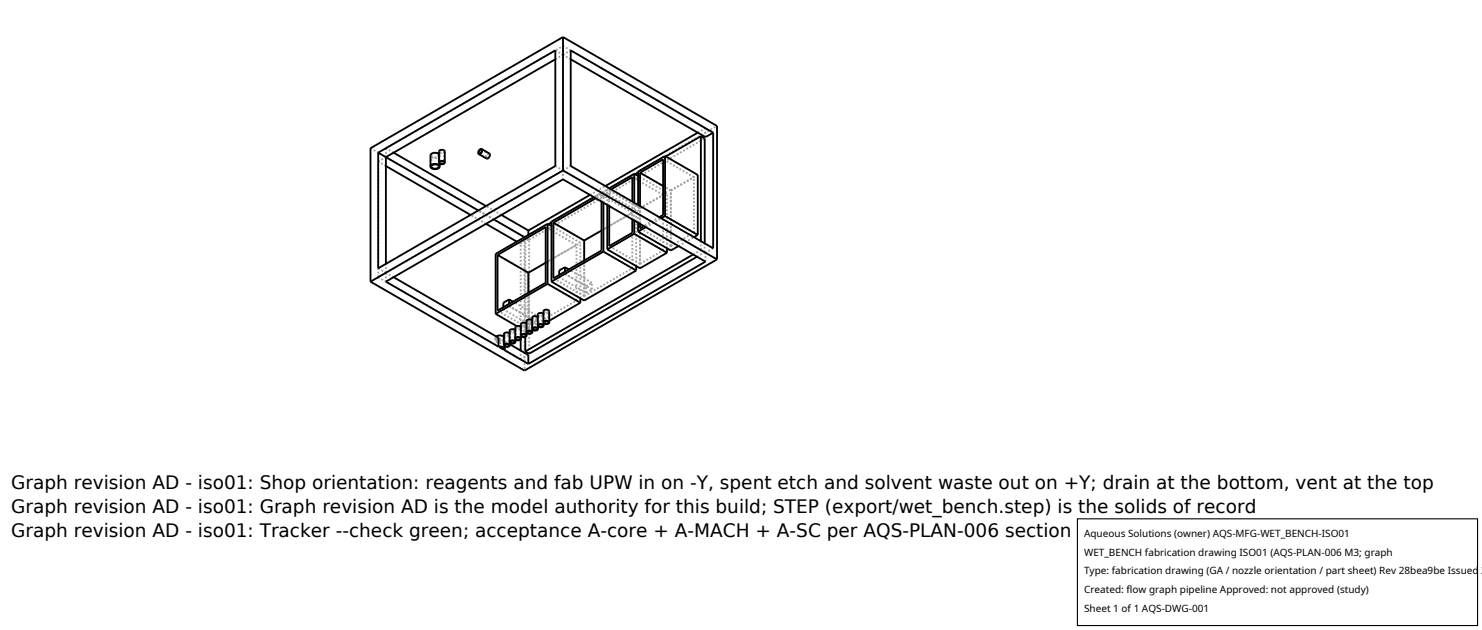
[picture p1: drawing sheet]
<svg xmlns="http://www.w3.org/2000/svg" width="212mm" height="90mm" viewBox="0 0 212 90" stroke-linecap="round" stroke-linejoin="round" font-family="sans-serif">
<g fill="none" stroke="#a0a0a0" stroke-width=".26" stroke-dasharray=".3 .3" stroke-linecap="butt">
<path d="M79.3 8.5l1.1-.7M79.3 7.2l1.1 .6M80.4 6.6v1.2M80.4 7.8l1.1-.6M81.5 8.5l-1.1-.7M99.7 18.9l1.1-.6M100.8 18.3l-20.4-11.7M100.8 19.6v-1.3M52.9 21.2l22 12.7M54 39.6l20.4 11.7M54 39.6v-16.5M54 23.1l1.1-.7"/>
<path d="M54 39.6l1.1-.7M54 38.3l1.1 .6M55.1 23.7l-1.1-.6M55.1 21.2l25.3-14.6M55.1 38.9v-1.2M55.1 38.9v1.3M55.1 38.9l25.3-14.6M55.1 21.2v1.2M56.2 21.8l-1.1-.6M56.2 39.6l-1.1-.7M61.6 22.2l.3-.3 .6 .1M61.6 22.2v1.6"/>
<path d="M62.5 22l.2 .2M62.7 22.2l-.2 .2-.3 .1-.4-.1-.2-.2M62.7 22.2v1.6M62.7 22l.1 .2M62.8 22.2l-.2 .2-.4 .2-.5-.1-.2-.3M62.8 22.2v1.2M62.8 21.6l.2-.1h.3M62.8 21.6v1.6M63.3 21.5l.1 .1M63.4 21.6l-.3 .2-.3-.2M63.4 21.6v1.6M63.5 21.6l-.1 .2-.3 .1-.3-.1-.1-.2"/>
<path d="M68.4 21.9l1.1 .6M68.7 21.4l1.1 .6M69.4 32l-2.2-1.3M69.5 22.5h.3l.1-.3M69.8 22l-.3 .2v.3M69.9 21.9h-.2l-.2 .2-.1 .3 .1 .2M69.9 22.2l-.1-.2M70.5 31.3l-2.2-1.2M71.6 30.7l-2.2-1.3M74.4 34.8l-.6-.3M74.9 33.9v19M74.9 33.9l27.5-15.9"/>
<path d="M75 33.9l3.3-1.9M75.5 34.2l-.6-.3M75.5 34.2l-1.1 .6M75.5 34.2v-.7M75.5 38.9l7.4-4.2M75.5 38.9l-4.7-2.7M75.6 34.2l25.1-14.4M75.6 34.2l-.6-.3M77.9 37.5l4.4-2.5M78.8 31.8l11.9-6.9M79.3 23.7l1.1 .6M79.9 39.6v-.3"/>
<path d="M79.9 39.6l.8-.5M80.4 24.3v1.3M80.4 24.3v-16.5M80.4 24.3l1.1-.6M80.7 39.1v-.3M82.3 35l-4.4-2.6M82.9 34.7l-4.1-2.4M83.4 34.3l7.5-4.2M83.4 34.3l-4.6-2.7M84.3 27.8l2.2-1.2M84.8 28.2l1.4-.8M85.9 28.8v-1"/>
<path d="M85.9 27.8l-.8 .5M85.9 32.9l4.4-2.5M86.2 28.9v-1.5M86.7 29.3v-2.3M86.7 27l.3-.1M87 29.4v-2.2M87.3 27l-.3 .2M90.3 31.3v-2.5M90.3 38.3l-4.4-2.5M90.3 30.4l-4.4-2.6M90.3 38.3v-7.9M90.6 31.5v-2.6"/>
<path d="M90.9 38v-7.9M90.9 30.1l-4.7-2.7M91.1 24.6l4-2.3M91.1 31.8v-2.5M91.4 38.3v-8.6M91.4 29.7l3.9-2.2M91.4 29.7l-4.7-2.7M91.4 32v-2.6M91.4 37.7l-4.4-2.6M91.4 37.7l3.3-1.9M91.4 29.7l-4.4-2.5M91.4 29.7l3.3-1.9"/>
<path d="M91.4 37.7v-8M92.2 32.4l2.2-1.2M94.2 31l-2.2 1.3M94.7 35.8l-4.4-2.6M94.7 27.8l-4.4-2.5M94.7 35.8v-8M95.3 35.5v-8M95.3 27.5l-4.2-2.4M95.8 35.8v-8.6M95.8 27.2l3.9-2.2M95.8 27.2l-4.7-2.7M95.8 35.1l-4.4-2.5"/>
<path d="M95.8 35.1l3.3-1.9M95.8 27.2l-1.1-.6M95.8 27.2l3.3-1.9M95.8 35.1v-7.9M96.9 35.1l2.2-1.2M99 36.3l1.1-.6M99.1 33.2l-4.4-2.5M99.1 25.3l-4.4-2.5M99.1 33.2v-7.9M99.6 36.7l1.1-.7M100.1 35.7v-1.3M100.7 36v-1.2"/>
<path d="M100.7 36l-.6-.3M100.8 37.4v-1.3M100.8 36.1l-20.4-11.8M101.9 35.5l-1.1 .6M70.8 48.6l.1-.2 .3-.2M70.8 48.3l.2 .2 .4 .1 .5-.1 .2-.2M70.8 48.6v-.3M70.9 48l-.1 .3M70.9 48.3l.1 .2 .4 .1 .4-.1 .1-.2M70.9 48.6l.1-.2 .3-.1M70.9 48.6v-.3M71.3 49.6v-1.3"/>
<path d="M71.8 48.1l-.6-.1-.3 .3M71.9 44.2v-.3M71.9 44.2l.8-.5M71.9 49.8v-1.1M71.9 48.7l-.2 .1-.4 .1-.3-.1-.1-.2M71.9 48.7l-.6-.4M71.9 48.3l-.1-.2M71.9 49.9v-1.6M72 47.7l.1 .2h.3h.3l.1-.2M72 48.7l-.3 .2-.4 .1-.4-.2-.1-.2M72 50v-1.3M72.1 48.3l-.1-.2"/>
<path d="M72.1 49.4v-1.1M72.1 47.7l.3 .2 .3-.2M72.1 49.3v-1.6M72.6 47.6l-.3-.1-.2 .2M72.7 47.7l-.1-.1M72.7 49.3v-1.6M72.7 43.7v-.3M72.8 47.2l.1 .2 .3 .1 .3-.1 .1-.2M72.8 49.2l-.8-.5M72.8 47.7v-.1M72.8 48.9v-1.2M72.9 47.2l.3 .2 .3-.2"/>
<path d="M72.9 48.8v-1.6M73.4 47.1h-.3l-.2 .1M73.5 47.2l-.1-.1M73.5 48.8v-1.6M73.6 46.8l.1 .1 .3 .1 .3-.1 .1-.1M73.6 48.4v-1.2M73.7 46.8l.3 .2 .3-.2M73.7 48.4v-1.6M74.2 46.6h-.3l-.2 .2M74.3 46.8l-.1-.2M74.3 48.4v-1.6M74.4 51.3v-1.2"/>
<path d="M74.4 48.5v-13.7M74.4 46.3l.1 .2h.3h.3l.1-.2M74.4 46.8v-.1M74.4 48v-1.2M74.5 46.3l.3 .2 .3-.2M74.5 47.9v-1.6M75 48.1v-14.2M75 46.2l-.3-.1-.2 .2M75.1 46.3l-.1-.1M75.1 47.9v-1.6M75.2 45.8l.1 .2 .3 .1 .3-.1 .1-.2M75.2 46.3v-.1"/>
<path d="M75.2 47.5v-1.2M75.3 45.8l.3 .2 .3-.2M75.3 47.4v-1.6M75.5 50.7l-1.1 .6M75.5 47.5v-8.6M75.5 47.5l.5-.3M75.5 47.5l-1.7-.9M75.5 46.9l-4.4-2.6M75.5 46.9l6.8-4M75.5 46.9v-5.1M75.6 50.5v-16.3M75.7 46.4v-.9"/>
<path d="M75.7 46.4l.9-.5M75.7 45.5l.9-.5M75.7 46.4l-3.8-2.2M75.7 45.5l-3.8-2.3M75.8 45.7h-.3l-.2 .1M75.9 45.8l-.1-.1M75.9 47.4v-1.6M76 45.4l.1 .1 .3 .1h.3l.1-.2M76 47v-1.2M76.1 45.4l.3 .2 .3-.2M76.1 47v-1.6M76.1 47.1l.7-.4"/>
<path d="M76.6 45.9v-.9M76.6 45.9l-3.9-2.2M76.6 45l-3.3-1.9M76.6 45.3l-.3-.1-.2 .2M76.7 45.4l-.1-.1M76.7 47v-1.6M76.8 44.9l.1 .2 .3 .1 .3-.1 .1-.2M76.8 45.4v-.1M76.8 46.6v-1.2M76.9 44.9l.3 .2 .3-.2M76.9 46.5v-1.6M76.9 46.7l.7-.4"/>
<path d="M77.4 44.8l-.3-.1-.2 .2M77.5 44.9l-.1-.1M77.5 46.5v-1.6M77.6 44.4l.1 .2 .3 .1 .3-.1 .1-.2M77.6 44.9v-.1M77.6 46.1v-1.2M77.7 44.4l.3 .2 .3-.2M77.7 46v-1.6M77.7 46.2l.7-.4M78.2 44.3h-.3l-.2 .1M78.3 44.4l-.1-.1M78.3 46v-1.6"/>
<path d="M82.3 42.9l-4.4-2.5M82.3 42.9v-7.9M82.9 42.6v-7.9M83.4 42.9v-8.6M83.4 42.3l-4.4-2.6M83.4 42.3l6.9-4M83.4 42.3v-5.1M83.7 41.8v-.9M83.7 41.8l.8-.5M83.7 40.9l.8-.5M83.7 41.8l-3.8-2.2M83.7 40.9l-3.8-2.3"/>
<path d="M84.5 41.3v-.9M84.5 41.3l-3.8-2.2M84.5 40.4l-3.3-1.9"/>
</g>
<g fill="none" stroke="#000" stroke-width=".26">
<path d="M79.3 8.5l-24.2 13.9v15.3M80.4 5.3l-27.5 15.9v19M80.4 5.3l22 12.7v19M80.4 5.3v19M81.5 8.5l19.3 11.1 1.1-.7M81.5 7.2l20.4 11.7v16.6l-20.4-11.8zM99.7 18.9l-13.2 7.7M100.1 19.5l.6 .3v15M100.1 19.5l-5 2.8M100.1 19.5v14.9M54 21.8l25.3-14.6v16.5l-25.3 14.6zM54 21.8l14.3 8.3"/>
<path d="M55.1 23.7l12.1 7M56.2 21.8l13.2 7.6M56.2 39.6l15 8.6v1.3M61.5 23.8l.2-.3 .4-.1 .5 .1 .2 .3M61.5 23.8l.2 .2 .4 .2 .5-.1 .2-.3M61.7 23.6l.2-.1h.4l.3 .1 .1 .2-.3 .2-.4 .1-.4-.2zM62.7 22l-.6-.2-.6 .2v1.8M62.7 23.2l.1-.1 .3-.1h.3l.1 .2M62.7 23.2l.1 .2 .3 .1 .3-.1 .1-.2M62.7 23.2v-1.6l.4-.2h.3l.1 .2v1.6M62.8 23.4v.4M62.8 23.1l.4-.1 .2 .2-.1 .2h-.3l-.2-.1z"/>
<path d="M68.5 21.4h.2l.1 .1-.1 .3-.2 .1-.1-.2zM68.8 21.3l1.1 .7v.4l-.4 .3-1.1-.7M68.8 21.3l.1 .2-.1 .3-.2 .2h-.2M68.8 21.3h-.2l-.2 .2-.1 .3 .1 .2M69.4 32l4.4 2.5M70.5 31.3l4.4 2.6M71.1 36.4l4.4 2.5M71.1 36.4l6.8-4v8l-6.8 3.9zM71.6 30.7l3.9 2.2M75.5 32.9v.6M75.5 38.9v2.9M77.9 37.5l-2.4 1.4"/>
<path d="M78.2 32l-7.4 4.2v8.6M78.2 32v8.5M78.2 32l.6 .3M78.8 31.8l-.5 .2M79 31.8l4.4 2.5M80.4 24.3l-27.5 15.9M80.4 24.3l22 12.7M80.7 38.2l-.8 .4v.7M80.7 38.2v.6M80.7 38.2l.5 .3M83.4 34.3v2.9M84.3 27.8l-8.8 5.1"/>
<path d="M84.8 28.2l-6 3.4v8.6M85.1 28.3l-6.1 3.5M85.9 28.8v7l-6.9 3.9v-7.9M85.9 32.9l-2.5 1.4M86.2 35.9l4.7 2.7M86.2 35.9l-7.4 4.3M86.2 28.9v7M86.7 35.6l4.7 2.7 3.9-2.2M86.7 29.3v6.3M87 29.4v5.7l3.3-1.9v-1.9M87.3 27l3-1.7v3.5M90.6 33.4l-3.9 2.2"/>
<path d="M90.6 24.8l-3.6 2.1M90.6 33.4l4.7 2.7M90.6 24.8v4.1M90.6 31.5v1.9M90.6 24.8l.5 .3M90.9 38.6l-7.5 4.3-4.6-2.7M90.9 38v.6M91.1 24.6l-.4 .3M91.1 33.1l4.7 2.7 1.1-.7M91.1 31.8v1.3M91.4 24.7l3.3-1.9v7.9l-.5 .3M91.4 32v.6l.6-.3"/>
<path d="M91.4 24.7v4.7M91.4 24.7l3.3 1.9M92.2 32.4l-1.1 .7M95 22.3l4.7 2.7v8.5M95 22.3l-3.9 2.2v4.8M95 30.9l4.7 2.6M95 30.9l-.6 .3M95 22.3v8.6M95.3 35.5v.6M99 36.3l-24 13.9M99.6 36.7l-24 13.8-.6-.3M99.7 33.5l-.6 .4"/>
<path d="M102.4 37l-27.5 15.9-22-12.7M70.8 44.8l3 1.8M70.9 48l.5-.1 .6 .2M71.2 49.5l.6 .1 .3 .3M71.2 49.5l-16.1-9.3 25.3-14.6 20.4 11.8-25.3 14.6M71.3 49.6h.5l.1 .3zM71.9 49.8v.1M72 49.3l.1-.2h.3h.3l.1 .2M72 49.3l.1 .2h.3h.3l.1-.2M72.1 49.9l-.1 .1 3.5 2M72.1 49.4v.5M72.1 49.2l.4-.1 .2 .2-.4 .2-.2-.1z"/>
<path d="M72.7 42.8l-.8 .4v.7M72.7 42.8v.6M72.7 42.8l.6 .3M72.8 47.6l-.4-.1-.4 .1v1.7M72.8 48.8l.1-.1 .3-.1 .3 .1 .1 .1M72.8 48.8l.1 .2 .3 .1 .3-.1 .1-.2M72.8 49.2l2.7 1.5v1.3M72.8 48.9v.4M72.9 48.7h.4l.2 .2-.2 .1h-.2l-.2-.1zM73.6 47.2l-.4-.2-.4 .2v1.6M73.6 48.4l.1-.2 .3-.1 .3 .1 .1 .2M73.6 48.4l.1 .1 .3 .1 .3-.1 .1-.1"/>
<path d="M73.6 48.4v.4M73.7 48.3l.4-.1 .2 .2-.4 .1-.2-.1zM74.4 48.5v1.6M74.4 46.7l-.4-.2-.4 .2v1.7M74.4 47.9l.1-.2h.3h.3l.1 .2M74.4 47.9l.1 .2h.3h.3l.1-.2M74.4 48v.4M74.5 47.8l.4-.1 .2 .2-.1 .1-.3 .1-.2-.1zM75 48.1v2.1M75.2 46.2l-.4-.1-.4 .1v1.7M75.2 47.4l.1-.1 .3-.1 .3 .1 .1 .1M75.2 47.4l.1 .2 .3 .1 .3-.1 .1-.2"/>
<path d="M75.2 47.5v.4M75.4 47.3h.3l.2 .1-.1 .2h-.3l-.2-.1zM76 47l.1-.2 .3-.1 .3 .1 .1 .2M76 47l.1 .1 .3 .1 .3-.1 .1-.1M76 45.8l-.4-.2-.4 .2v1.6M76 47v.4M76.1 47.1l-.1 .1M76.1 46.9l.4-.1 .2 .2-.3 .1-.3-.1zM76.8 45.3l-.4-.2-.4 .2v1.7M76.8 46.5l.1-.2h.3h.3l.1 .2M76.8 46.5l.1 .2h.3h.3l.1-.2M76.8 46.6v.4"/>
<path d="M76.9 46.7h-.1M77 46.4l.3-.1 .2 .2-.4 .2-.2-.1zM77.6 44.8l-.4-.1-.4 .1v1.7M77.6 46v-1.6l.4-.2 .3 .1 .1 .1v1.6M77.6 46l.1-.1 .3-.1 .3 .1 .1 .1M77.6 46l.1 .2 .3 .1 .3-.1 .1-.2M77.6 46.1v.4M77.7 46.2l-.1 .1M77.8 46l.3-.1 .2 .2-.3 .1-.2-.1zM78.2 40.5l4.7 2.7M78.2 40.5l-7.4 4.3M82.9 43.2l-4.5 2.6"/>
<path d="M82.9 42.6v.6"/>
</g>
<path d="M153.9 74.1h57.1v15.2h-57.1z" fill="#fff" stroke="#000" stroke-width=".16"/>
<g font-size="2.6">
<text x="1.6" y="69.8">Graph revision AD - iso01: Shop orientation: reagents and fab UPW in on -Y, spent etch and solvent waste out on +Y; drain at the bottom, vent at the top</text>
<text x="1.6" y="73.3">Graph revision AD - iso01: Graph revision AD is the model authority for this build; STEP (export/wet_bench.step) is the solids of record</text>
<text x="1.6" y="76.7">Graph revision AD - iso01: Tracker --check green; acceptance A-core + A-MACH + A-SC per AQS-PLAN-006 section 5</text>
</g>
<g font-size="1.4">
<text x="154.8" y="76.6">Aqueous Solutions (owner) AQS-MFG-WET_BENCH-ISO01</text>
<text x="154.8" y="79.3">WET_BENCH fabrication drawing ISO01 (AQS-PLAN-006 M3; graph</text>
<text x="154.8" y="82">Type: fabrication drawing (GA / nozzle orientation / part sheet) Rev 28bea9be Issued 2</text>
<text x="154.8" y="84.7">Created: flow graph pipeline Approved: not approved (study)</text>
<text x="154.8" y="87.4">Sheet 1 of 1 AQS-DWG-001</text>
</g>
</svg>
